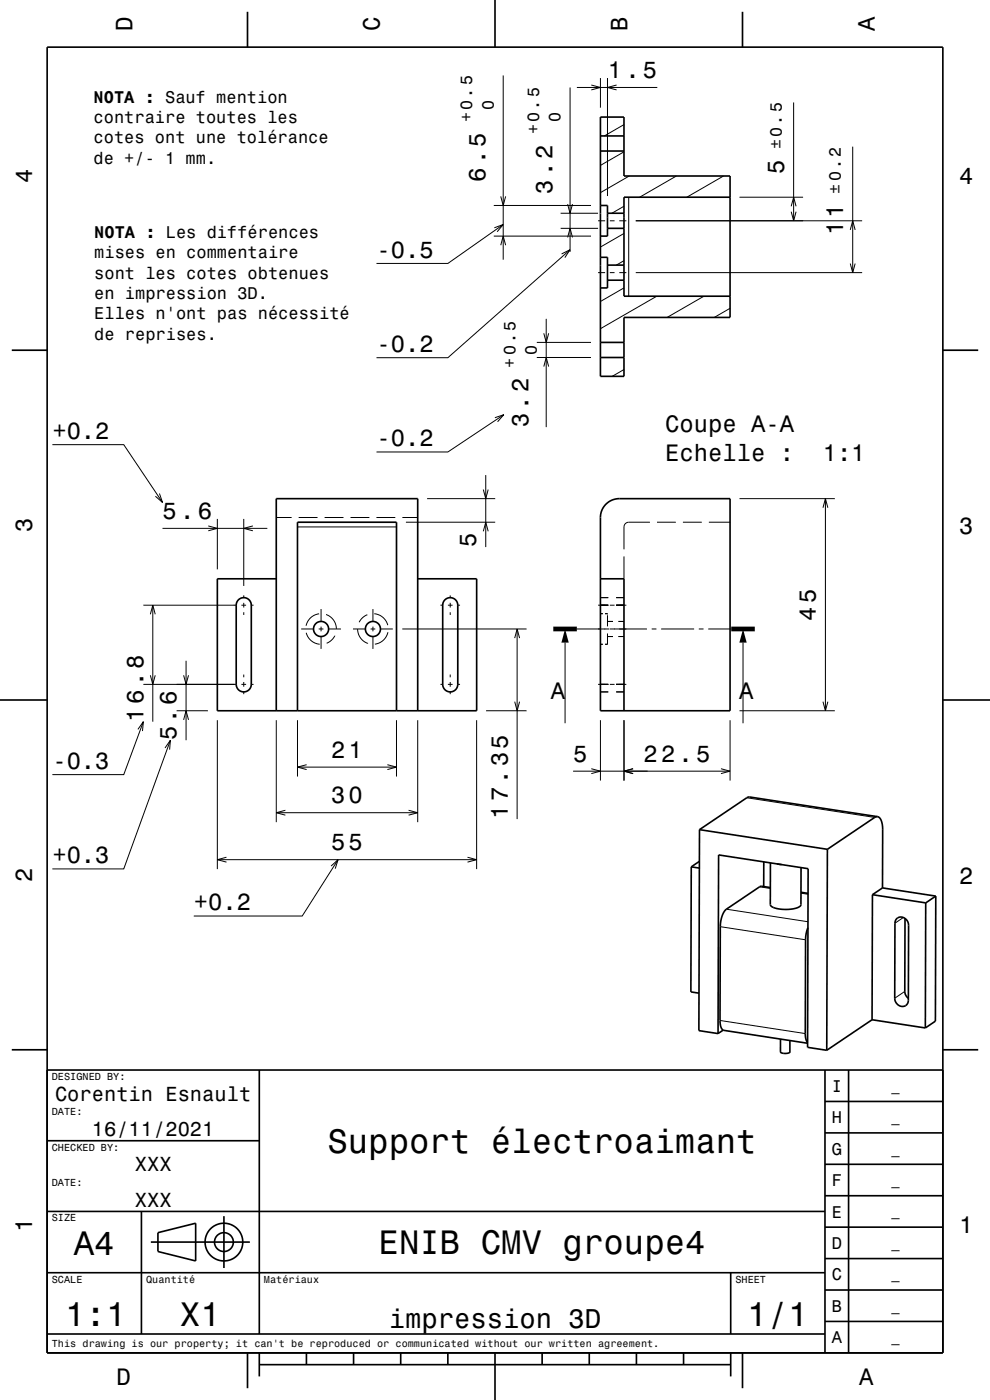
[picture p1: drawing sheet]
<svg xmlns="http://www.w3.org/2000/svg" width="210mm" height="297mm" viewBox="0 0 210 297" stroke-linecap="round" stroke-linejoin="round" font-family="sans-serif">
<g fill="none" stroke="#000" stroke-width=".21">
<path d="M106.7 16v39.1M120.9 18.6v34.8M122.4 18.6h17M125.4 18l2 .6-2 .5M127.4 16.6v6.2M128.9 16.6v25M130.8 18l-1.9 .6 1.9 .5M132.4 32.2l-5 2.9M132.4 26.4l-4.2 2.4M133.5 37.3l-6.1 3.6M143.5 37.3l-7.8 4.5M153.5 37.3l-7.8 4.5"/>
<path d="M168.3 21.7v25.1M180.9 31.1v26.7M104.7 50.1h20.7M104.7 43.6h20.7M104.9 48.3l1.8-.7-1.2 1.6M106.2 41.7l.5 1.9 .6-1.9M106.2 52l.5-1.9 .6 1.9M106.7 47.6l-11.7 8.3h-15.1M118.9 48.4h8M118.9 45.2h8M119.1 53.9l1.8-.9-1.1 1.6M120.4 50.4l.5-2 .5 2"/>
<path d="M120.4 43.3l.5 1.9 .5-1.9M120.9 53l-25.9 22.9h-15.1M126.9 57.8h1.5M126.9 46.8h1.5M129.4 57.8h1M129.4 46.8h1M131.4 57.8h1.5M131.4 46.8h1.5M132.4 43.8l-2.6 1.4M132.4 55.3l-1.7 .9M132.4 49.5l-5 2.9M133.4 41.8v21"/>
<path d="M134.9 57.8h48M134.9 46.8h48M156.9 41.8h13.4M167.8 43.8l.5-2 .6 2M167.8 44.9l.5 1.9 .6-1.9M180.4 48.8l.5-2 .5 2M180.4 55.9l.5 1.9 .5-1.9M113.9 75.8h11.5M113.9 72.6h11.5M115.4 77.8l.5-2 .5 2M115.4 70.7l.5 1.9 .5-1.9M115.9 67.6v23"/>
<path d="M132.4 78.4l-2.5 1.4M132.4 72.6h-.1M132.4 61.1l-5 2.9M139.3 62.8l-11.9 6.9M149.3 62.8l-7.8 4.5M154.9 65.4l-3.4 1.9M11.1 94.3h15.2l8.2 12.3M105 88.6l1.9-.6-1.4 1.5M106.9 88l-11.9 7.9h-15.1M33.8 104.7l.7 1.9-1.5-1.3M34.5 112.1h22.2M44.2 111.6l1.9 .5-1.9 .5"/>
<path d="M46.1 110.1v10.7M51.7 110.1v14.2M53.6 111.6l-1.9 .5 1.9 .5M58.6 109.8h3.3M63.1 111.8h21M63.4 109.8h4M68.9 109.8h4M74.4 109.8h4M79.9 109.8h4M85.4 109.8h3.2M86.1 110.8h18.9M90.6 105.8h14.4"/>
<path d="M102.5 112.7l.5-1.9 .6 1.9M102.5 103.9l.5 1.9 .6-1.9M103 100.8v15.3M132.4 118v4.8M137.9 110.8h-4.5l-.7 .3-.3 .6v4.8M139.4 110.8h4M144.9 110.8h4M150.4 110.8h4.5M156.9 105.8h20.2M174.6 107.7l.5-1.9 .5 1.9M175.1 105.8v45M30.4 128.4h19.8"/>
<path d="M31.9 130.3l.5-1.9 .5 1.9M32.4 128.4v24.7M51.2 128.4h1M51.7 126.3v.6M51.7 127.9v1M51.7 129.9v.6M53.2 128.4h.6M63.9 133.4h2.7M65 134.2a3.2 3.2 0 0 0 2.8 2.5M67.6 133.4h1M67.7 130.2a3.3 3.3 0 0 0-2.8 2.6M68.1 129.2v2.7"/>
<path d="M68.1 132.9v1M68.1 134.9v2.8M69.2 130.4a3.3 3.3 0 0 1 2.2 3M69.6 133.4h2.7M71 134.9l-.7 1-1 .6M74.9 133.4h2.7M75.9 133.5a3.3 3.3 0 0 0 2.1 3M77.9 130.4l-1 .6-.7 1M78.6 133.4h1M79.1 129.2v2.7M79.1 132.9v1M79.1 134.9v2.8"/>
<path d="M79.4 130.2a3.2 3.2 0 0 1 2.9 2.4M80.6 133.4h2.7M82.3 134.1a3.2 3.2 0 0 1-2.8 2.6M85.3 133.4h26.4M93.4 128.4h.6M95 128.4h1M95.5 126.3v.6M95.5 127.9v1M95.5 129.9v.6M97 128.4h.6M109.2 135.4l.5-2 .5 2M109.7 133.4v40.4"/>
<path d="M119.9 136.3v17.1M122.4 133.4h6.8M126.9 128.4h2.1M127.4 126.8h1.6M127.4 130.2h.5M127.4 136.7h.5M128.4 130.2h.5v.1M128.9 130.5v2.4M128.9 134.4v2.3h-.5M128.9 131.8h1.1M128.9 135h1.1M129.4 133.4h7.8"/>
<path d="M129.4 128.4h1M130.7 128.4h2.2M130.7 126.8h1.7M131.2 131.8h1.2M131.2 135h1.2M138.2 133.4h1M140.2 133.4h7M148.2 133.4h1M150.2 133.4h4.9M157.6 136.3v17.1M29.3 154.7l1.1-1.6-.2 2M30.4 153.1l-4.1 11.2h-15.2"/>
<path d="M30.4 145.2h19.8M31.9 143.3l.5 1.9 .5-1.9M35 158.7l1.1-1.7-.1 2M36.1 157l-9.8 27.3h-15.2M37.5 150.8h6.6M39 152.7l.5-1.9 .5 1.9M39 143.3l.5 1.9 .5-1.9M39.5 140.2v16.8M46.1 152.8v31.6M51.2 145.2h1M51.7 143.1v.6M51.7 144.7v1"/>
<path d="M51.7 146.7v.6M53.2 145.2h.6M58.6 152.8v21.6M63.1 152.8v11.9M84.1 152.8v11.9M88.6 152.8v21.6M93.4 145.2h.6M95 145.2h1M95.5 143.1v.6M95.5 144.7v1M95.5 146.7v.6M97 145.2h.6"/>
<path d="M101.1 152.8v31.6M103.1 150.8h8.6M109.2 148.9l.5 1.9 .5-1.9M126.9 145.2h2.1M127.4 152.8v12.8M127.4 146.8h1.6M129.4 145.2h1M130.7 145.2h2.2M130.7 146.8h1.7M132.4 152.8v12.8M154.9 152.8v12.8M156.9 150.8h20.2"/>
<path d="M174.6 148.9l.5 1.9 .5-1.9M58.6 172.4h30M60.5 171.9l-1.9 .5 1.9 .5M63.1 162.7h21M65 162.2l-1.9 .5 1.9 .6M82.2 162.2l1.9 .5-1.9 .6M86.7 171.9l1.9 .5-1.9 .5M121.6 163.6h33.3M125.4 163.1l2 .5-2 .5M134.3 163.1l-1.9 .5 1.9 .5M152.9 163.1l2 .5-2 .5M158.4 169.2l27.1 4.2"/>
<path d="M46.1 182.4h55M48 181.9l-1.9 .5 1.9 .5M70.2 183.7l1.5-1.3-.6 1.9M71.7 182.4l-7.6 11.9h-23M99.2 181.9l1.9 .5-1.9 .5M152.8 196.6l18.1 2.8M154.1 192.9l17.3 2.6M161.1 188.1l2.3 .4M169.9 189.5l1.5 .2M191.6 194.6l-1.8 1.2M152.7 216.5l18.1 2.8M191.9 210.3l-2.1 1.5"/>
</g>
<g fill="none" stroke="#000" stroke-width=".35">
<path d="M10 10h190v277h-190zM52.5 2.5v7.5M105 0v10M157.5 2.5v7.5M127.4 24.8h5v12.5h22.5v30h-22.5v12.5h-5zM127.4 28.8h5M127.4 32h5M127.4 54.6h1.5v6.5h-1.5M127.4 43.6h1.5v6.5h-1.5M128.9 56.2h3.5M128.9 59.4h3.5M128.9 45.2h3.5"/>
<path d="M128.9 48.4h3.5M154.9 41.8h-22.5v21h22.5M2.5 74.3h7.5M127.4 75.8h5M127.4 72.6h5M200 74.3h7.5M128.5 107l1.2-.8 1.4-.4h23.8v45h-27.5v-41.1l.3-1.4zM50.6 127.2a1.6 1.6 0 0 1 1.7-.3 1.6 1.6 0 0 1 1 1.5v16.8a1.6 1.6 0 0 1-1.6 1.6 1.6 1.6 0 0 1-1.6-1.6v-16.9l.1-.4zM58.6 122.8h-12.5v28h55v-28h-12.5M94.4 127.2a1.6 1.6 0 0 1 1.7-.3 1.6 1.6 0 0 1 1 1.5v16.8a1.6 1.6 0 0 1-1.6 1.6 1.6 1.6 0 0 1-1.6-1.6v-16.9l.2-.7zM127.4 122.8h5v28M0 148.5h10"/>
<path d="M58.6 150.8v-45h30v45M63.1 150.8v-40h21v40M200 148.5h10M148.4 176l-.2 42.6 4.1 .7M148.4 176l27.1 4.2M186.1 173.2a2.24 2.24 0 0 1 1.1 2.4v12.8M186.1 173.2l-.6 .2-10 6.8M186.1 173.2l-27.2-4.1-.4 .1-10.1 6.8M146.6 183.9v26.5l1.7 .3M146.6 183.9l1.8 .3M148.4 182.7l-1.8 1.2M162 182.8v5.3"/>
<path d="M163.4 188.3l-2.1-.2-7.2 4.8a5 5 0 0 0-1.3 3.7l-.1 20.1 .2 1 .2 .6 .5 .3 17.7 2.7M163.4 183.1v8.8a2.28 2.28 0 0 0 2.2 1 5.7 5.7 0 0 0 4.2-.8l.1-8M164.8 183.3l1 .1M169.9 189.3l1.5 .2M171.4 196.8l-.5 2.3-.1 20.2 .1 1 .4 .9M175.5 180.2l-.1 42.6M185.1 189.8l11.3 1.7M185.1 189.8l-.1 26.5M187.2 188.4l11.3 1.7M187.2 188.4l-2.1 1.4M190.2 194.9a1.59 1.59 0 0 1 1.7-.1 1.59 1.59 0 0 1 .8 1.5v15.9a1.39 1.39 0 0 1-1.3 1.3 1.39 1.39 0 0 1-1.5-1l-.1-.7v-16zM192 194.8l-.1 15.5 .3 1 .5 .5"/>
<path d="M196.4 191.5l-.1 26.6M198.5 190.1l-.1 26.5-2.1 1.5M198.5 190.1l-2.1 1.4M152.3 219.3l.1-37.9 19 2.9-.1 37.9 4.1 .6M153.4 218.5l-1.1 .8M185 216.3l11.3 1.8M185 216.3l-9.6 6.5M2.5 222.7h7.5M10 227h190M55 227v56M165.6 220.4v2.8a1.73 1.73 0 0 0 2 0v-2.5M175 233.7h25"/>
<path d="M175 227v60M180 227v60M200 222.7h7.5M10 257h165M10 242h45M30 257v26M47.5 258v11M175 253.7h25M175 247h25M175 240.3h25M10 270h165M32 263.5h21"/>
<path d="M33.5 261.5l8-2v8l-8-2zM155 270v13M175 273.7h25M175 267h25M175 260.3h25M10 283h165M52.5 287v7.5M55 289.5h100M55 287v5M65 287v2.5M75 287v2.5M85 287v2.5"/>
<path d="M95 287v2.5M105 287v10M115 287v2.5M125 287v2.5M135 287v2.5M145 287v2.5M155 287v5M157.5 287v7.5M175 280.3h25"/>
<circle cx="68.1" cy="133.4" r="1.6"/>
<circle cx="79.1" cy="133.4" r="1.6"/>
<circle cx="47.5" cy="263.5" r="2"/>
<circle cx="47.5" cy="263.5" r="4"/>
</g>
<path d="M117.4 133.4h5M155.1 133.4h5" fill="none" stroke="#000" stroke-width="1" stroke-linecap="butt"/>
<g fill="#000">
<path d="M119.9 133.4l.7 2.9h-1.5z" fill-rule="evenodd"/>
<path d="M157.6 133.4l.8 2.9h-1.6z" fill-rule="evenodd"/>
</g>
<g font-size="7.2">
<text x="69.5" y="244.6">Support électroaimant</text>
<text x="15.7" y="266.3">A4</text>
<text x="80.3" y="266.1">ENIB CMV groupe4</text>
<text x="13.8" y="281.3">1:1</text>
<text x="38.2" y="281.3">X1</text>
<text x="158.5" y="281.3">1/1</text>
</g>
<text font-size="5.8" x="82.4" y="281.6">impression 3D</text>
<g font-size="5">
<text x="28.1" y="6.5" transform="rotate(-90 28.1 6.5)">D</text>
<text x="80.6" y="6.5" transform="rotate(-90 80.6 6.5)">C</text>
<text x="133.1" y="6.5" transform="rotate(-90 133.1 6.5)">B</text>
<text x="185.6" y="6.5" transform="rotate(-90 185.6 6.5)">A</text>
<text x="128.9" y="16.6">1.5</text>
<text x="6.8" y="38.7" transform="rotate(-90 6.8 38.7)">4</text>
<text x="103" y="38.6" transform="rotate(-90 103 38.6)">6.5</text>
<text x="117.2" y="41.1" transform="rotate(-90 117.2 41.1)">3.2</text>
<text x="166.3" y="36.8" transform="rotate(-90 166.3 36.8)">5</text>
<text x="203.5" y="39">4</text>
<text x="178.9" y="49.9" transform="rotate(-90 178.9 49.9)">11</text>
<text x="79.9" y="54.7">-0.5</text>
<text x="79.9" y="74.7">-0.2</text>
<text x="11.1" y="93.1">+0.2</text>
<text x="79.9" y="94.7">-0.2</text>
<text x="112.1" y="90.6" transform="rotate(-90 112.1 90.6)">3.2</text>
<text x="141.1" y="91.7">Coupe A-A</text>
<text x="141.1" y="97.7">Echelle :</text>
<text x="174.5" y="97.7">1:1</text>
<text x="6.8" y="112.9" transform="rotate(-90 6.8 112.9)">3</text>
<text x="34.5" y="110.1">5.6</text>
<text x="203.5" y="113.2">3</text>
<text x="101" y="116.1" transform="rotate(-90 101 116.1)">5</text>
<text x="173.1" y="131.7" transform="rotate(-90 173.1 131.7)">45</text>
<text x="116.8" y="148.3">A</text>
<text x="156.8" y="148.3">A</text>
<text x="30.4" y="153.1" transform="rotate(-90 30.4 153.1)">16.8</text>
<text x="37.5" y="157" transform="rotate(-90 37.5 157)">5.6</text>
<text x="70.2" y="160.7">21</text>
<text x="121.6" y="161.6">5</text>
<text x="136.5" y="161.6">22.5</text>
<text x="11.1" y="163.1">-0.3</text>
<text x="70.2" y="170.4">30</text>
<text x="107.7" y="173.8" transform="rotate(-90 107.7 173.8)">17.35</text>
<text x="11.1" y="183.1">+0.3</text>
<text x="70.2" y="180.4">55</text>
<text x="6.8" y="187.1" transform="rotate(-90 6.8 187.1)">2</text>
<text x="203.5" y="187.4">2</text>
<text x="41.1" y="193.1">+0.2</text>
<text x="6.8" y="261.3" transform="rotate(-90 6.8 261.3)">1</text>
<text x="203.5" y="261.6">1</text>
<text x="24.7" y="293.8">D</text>
<text x="182.2" y="293.8">A</text>
</g>
<g font-size="4.3">
<text x="11.7" y="233.5">Corentin Esnault</text>
<text x="19.5" y="241">16/11/2021</text>
<text x="28.6" y="248.5">XXX</text>
<text x="28.6" y="256">XXX</text>
</g>
<g font-size="3.6">
<text x="19.9" y="21.8">NOTA : Sauf mention</text>
<text x="19.9" y="26.1">contraire toutes les</text>
<text x="19.9" y="30.4">cotes ont une tolérance</text>
<text x="19.9" y="34.7">de +/- 1 mm.</text>
<text x="20" y="50.5">NOTA : Les différences</text>
<text x="20" y="54.8">mises en commentaire</text>
<text x="20" y="59.1">sont les cotes obtenues</text>
<text x="20" y="63.4">en impression 3D.</text>
<text x="20" y="67.8">Elles n'ont pas nécessité</text>
<text x="20" y="72.1">de reprises.</text>
<text x="176.4" y="231.6">I</text>
<text x="176.4" y="238.3">H</text>
<text x="176.4" y="245">G</text>
<text x="176.4" y="251.6">F</text>
<text x="176.4" y="258.3">E</text>
<text x="176.4" y="265">D</text>
<text x="176.4" y="271.6">C</text>
<text x="176.4" y="278.3">B</text>
<text x="176.4" y="285">A</text>
</g>
<g font-size="3.5">
<text x="104.7" y="23.4" transform="rotate(-90 104.7 23.4)">0</text>
<text x="100.2" y="26" transform="rotate(-90 100.2 26)">+0.5</text>
<text x="114.4" y="28.5" transform="rotate(-90 114.4 28.5)">+0.5</text>
<text x="118.9" y="25.9" transform="rotate(-90 118.9 25.9)">0</text>
<text x="165.8" y="31.7" transform="rotate(-90 165.8 31.7)">±0.5</text>
<text x="178.4" y="41.1" transform="rotate(-90 178.4 41.1)">±0.2</text>
<text x="113.9" y="75.4" transform="rotate(-90 113.9 75.4)">0</text>
<text x="109.3" y="78" transform="rotate(-90 109.3 78)">+0.5</text>
</g>
<g font-size="2.9">
<text x="189.1" y="231.4">_</text>
<text x="189.1" y="238">_</text>
<text x="189.1" y="244.7">_</text>
<text x="189.1" y="251.4">_</text>
<text x="189.1" y="258">_</text>
<text x="189.1" y="264.7">_</text>
<text x="189.1" y="271.4">_</text>
<text x="189.1" y="278">_</text>
<text x="189.1" y="284.7">_</text>
</g>
<g font-size="2.2">
<text x="11" y="229.1">DESIGNED BY:</text>
<text x="11" y="236.6">DATE:</text>
<text x="11" y="244.1">CHECKED BY:</text>
<text x="11" y="251.6">DATE:</text>
<text x="11" y="259.1">SIZE</text>
<text x="11" y="272.1">SCALE</text>
<text x="31" y="272.1">Quantité</text>
<text x="56" y="272.1">Matériaux</text>
<text x="156" y="272.1">SHEET</text>
<text x="11" y="285.8">This drawing is our property; it can't be reproduced or communicated without our written agreement.</text>
</g>
</svg>
